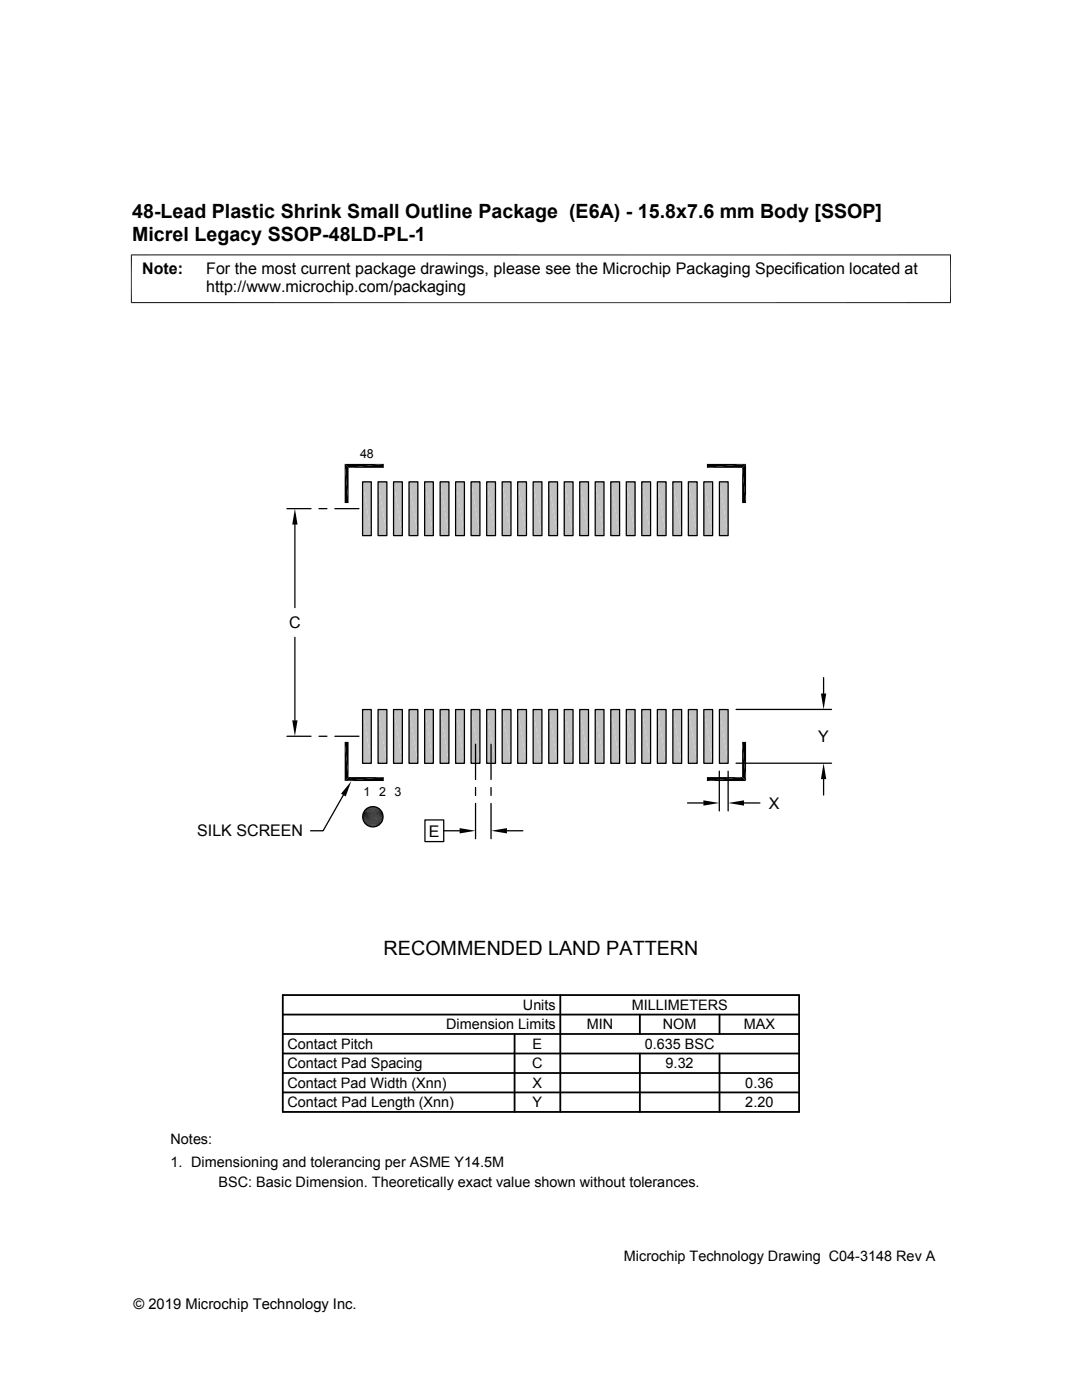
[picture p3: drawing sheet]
<svg xmlns="http://www.w3.org/2000/svg" width="216mm" height="279mm" viewBox="0 0 216 279" stroke-linecap="round" stroke-linejoin="round" font-family="sans-serif">
<g fill="#c0c0c0">
<path d="M143.6 96.2l1.7 10.7h-1.7z"/>
<path d="M143.6 96.2h1.7v10.7z"/>
<path d="M140.4 96.2l1.8 10.7h-1.8z"/>
<path d="M140.4 96.2h1.8v10.7z"/>
<path d="M137.4 96.2l1.7 10.7h-1.7z"/>
<path d="M137.4 96.2h1.7v10.7z"/>
<path d="M134.3 96.2l1.7 10.7h-1.7z"/>
<path d="M134.3 96.2h1.7v10.7z"/>
<path d="M131.2 96.2l1.7 10.7h-1.7z"/>
<path d="M131.2 96.2h1.7v10.7z"/>
<path d="M128.1 96.2l1.7 10.7h-1.7z"/>
<path d="M128.1 96.2h1.7v10.7z"/>
<path d="M125 96.2l1.7 10.7h-1.7z"/>
<path d="M125 96.2h1.7v10.7z"/>
<path d="M121.9 96.2l1.7 10.7h-1.7z"/>
<path d="M121.9 96.2h1.7v10.7z"/>
<path d="M118.8 96.2l1.7 10.7h-1.7z"/>
<path d="M118.8 96.2h1.7v10.7z"/>
<path d="M115.7 96.2l1.7 10.7h-1.7z"/>
<path d="M115.7 96.2h1.7v10.7z"/>
<path d="M112.6 96.2l1.7 10.7h-1.7z"/>
<path d="M112.6 96.2h1.7v10.7z"/>
<path d="M109.5 96.2l1.8 10.7h-1.8z"/>
<path d="M109.5 96.2h1.8v10.7z"/>
<path d="M106.4 96.2l1.7 10.7h-1.7z"/>
<path d="M106.4 96.2h1.7v10.7z"/>
<path d="M103.3 96.2l1.8 10.7h-1.8z"/>
<path d="M103.3 96.2h1.8v10.7z"/>
<path d="M100.2 96.2l1.8 10.7h-1.8z"/>
<path d="M100.2 96.2h1.8v10.7z"/>
<path d="M97.1 96.2l1.8 10.7h-1.8z"/>
<path d="M97.1 96.2h1.8v10.7z"/>
<path d="M94 96.2l1.8 10.7h-1.8z"/>
<path d="M94 96.2h1.8v10.7z"/>
<path d="M90.9 96.2l1.8 10.7h-1.8z"/>
<path d="M90.9 96.2h1.8v10.7z"/>
<path d="M87.8 96.2l1.8 10.7h-1.8z"/>
<path d="M87.8 96.2h1.8v10.7z"/>
<path d="M84.7 96.2l1.8 10.7h-1.8z"/>
<path d="M84.7 96.2h1.8v10.7z"/>
<path d="M81.6 96.2l1.8 10.7h-1.8z"/>
<path d="M81.6 96.2h1.8v10.7z"/>
<path d="M78.5 96.2l1.8 10.7h-1.8z"/>
<path d="M78.5 96.2h1.8v10.7z"/>
<path d="M75.4 96.2l1.8 10.7h-1.8z"/>
<path d="M75.4 96.2h1.8v10.7z"/>
<path d="M72.3 96.2l1.8 10.7h-1.8z"/>
<path d="M72.3 96.2h1.8v10.7z"/>
<path d="M143.6 141.6l1.7 10.7h-1.7z"/>
<path d="M143.6 141.6h1.7v10.7z"/>
<path d="M140.4 141.6l1.8 10.7h-1.8z"/>
<path d="M140.4 141.6h1.8v10.7z"/>
<path d="M137.4 141.6l1.7 10.7h-1.7z"/>
<path d="M137.4 141.6h1.7v10.7z"/>
<path d="M134.3 141.6l1.7 10.7h-1.7z"/>
<path d="M134.3 141.6h1.7v10.7z"/>
<path d="M131.2 141.6l1.7 10.7h-1.7z"/>
<path d="M131.2 141.6h1.7v10.7z"/>
<path d="M128.1 141.6l1.7 10.7h-1.7z"/>
<path d="M128.1 141.6h1.7v10.7z"/>
<path d="M125 141.6l1.7 10.7h-1.7z"/>
<path d="M125 141.6h1.7v10.7z"/>
<path d="M121.9 141.6l1.7 10.7h-1.7z"/>
<path d="M121.9 141.6h1.7v10.7z"/>
<path d="M118.8 141.6l1.7 10.7h-1.7z"/>
<path d="M118.8 141.6h1.7v10.7z"/>
<path d="M115.7 141.6l1.7 10.7h-1.7z"/>
<path d="M115.7 141.6h1.7v10.7z"/>
<path d="M112.6 141.6l1.7 10.7h-1.7z"/>
<path d="M112.6 141.6h1.7v10.7z"/>
<path d="M109.5 141.6l1.8 10.7h-1.8z"/>
<path d="M109.5 141.6h1.8v10.7z"/>
<path d="M106.4 141.6l1.7 10.7h-1.7z"/>
<path d="M106.4 141.6h1.7v10.7z"/>
<path d="M103.3 141.6l1.8 10.7h-1.8z"/>
<path d="M103.3 141.6h1.8v10.7z"/>
<path d="M100.2 141.6l1.8 10.7h-1.8z"/>
<path d="M100.2 141.6h1.8v10.7z"/>
<path d="M97.1 141.6l1.8 10.7h-1.8z"/>
<path d="M97.1 141.6h1.8v10.7z"/>
<path d="M94 141.6l1.8 10.7h-1.8z"/>
<path d="M94 141.6h1.8v10.7z"/>
<path d="M90.9 141.6l1.8 10.7h-1.8z"/>
<path d="M90.9 141.6h1.8v10.7z"/>
<path d="M87.8 141.6l1.8 10.7h-1.8z"/>
<path d="M87.8 141.6h1.8v10.7z"/>
<path d="M84.7 141.6l1.8 10.7h-1.8z"/>
<path d="M84.7 141.6h1.8v10.7z"/>
<path d="M81.6 141.6l1.8 10.7h-1.8z"/>
<path d="M81.6 141.6h1.8v10.7z"/>
<path d="M78.5 141.6l1.8 10.7h-1.8z"/>
<path d="M78.5 141.6h1.8v10.7z"/>
<path d="M75.4 141.6l1.8 10.7h-1.8z"/>
<path d="M75.4 141.6h1.8v10.7z"/>
<path d="M72.3 141.6l1.8 10.7h-1.8z"/>
<path d="M72.3 141.6h1.8v10.7z"/>
</g>
<g fill="none" stroke="#000" stroke-width=".25">
<path d="M72.3 96.2h1.8v10.7h-1.8zM75.4 96.2h1.8v10.7h-1.8zM78.5 96.2h1.8v10.7h-1.8zM81.6 96.2h1.8v10.7h-1.8zM84.7 96.2h1.8v10.7h-1.8zM87.8 96.2h1.8v10.7h-1.8zM90.9 96.2h1.8v10.7h-1.8zM94 96.2h1.8v10.7h-1.8zM97.1 96.2h1.8v10.7h-1.8zM100.2 96.2h1.8v10.7h-1.8zM103.3 96.2h1.8v10.7h-1.8zM106.4 96.2h1.7v10.7h-1.7z"/>
<path d="M109.5 96.2h1.8v10.7h-1.8zM112.6 96.2h1.7v10.7h-1.7zM115.7 96.2h1.7v10.7h-1.7zM118.8 96.2h1.7v10.7h-1.7zM121.9 96.2h1.7v10.7h-1.7zM125 96.2h1.7v10.7h-1.7zM128.1 96.2h1.7v10.7h-1.7zM131.2 96.2h1.7v10.7h-1.7zM134.3 96.2h1.7v10.7h-1.7zM137.4 96.2h1.7v10.7h-1.7zM140.4 96.2h1.8v10.7h-1.8zM143.6 96.2h1.7v10.7h-1.7z"/>
<path d="M57.3 101.5h4.8M58.8 104.7v16.6M63.6 101.5h1.6M66.8 101.5h4.8M58.8 127.2v16.6M164.3 135.2v3.2M57.3 146.9h4.8M63.6 146.9h1.6M66.8 146.9h4.8M68.5 158.7l-4 7.1h-2.5M72.3 141.6h1.8v10.7h-1.8zM75.4 141.6h1.8v10.7h-1.8z"/>
<path d="M78.5 141.6h1.8v10.7h-1.8zM81.6 141.6h1.8v10.7h-1.8zM84.7 141.6h1.8v10.7h-1.8zM87.8 141.6h1.8v10.7h-1.8zM90.9 141.6h1.8v10.7h-1.8zM94 141.6h1.8v10.7h-1.8zM94.9 148.5v7.1M94.9 157.2v1.6M97.1 141.6h1.8v10.7h-1.8zM98 148.5v7.1M98 157.2v1.6M100.2 141.6h1.8v10.7h-1.8z"/>
<path d="M103.3 141.6h1.8v10.7h-1.8zM106.4 141.6h1.7v10.7h-1.7zM109.5 141.6h1.8v10.7h-1.8zM112.6 141.6h1.7v10.7h-1.7zM115.7 141.6h1.7v10.7h-1.7zM118.8 141.6h1.7v10.7h-1.7zM121.9 141.6h1.7v10.7h-1.7zM125 141.6h1.7v10.7h-1.7zM128.1 141.6h1.7v10.7h-1.7zM131.2 141.6h1.7v10.7h-1.7zM134.3 141.6h1.7v10.7h-1.7zM137.4 141.6h1.7v10.7h-1.7z"/>
<path d="M140.4 141.6h1.8v10.7h-1.8zM143.5 153.9v7.9M143.6 141.6h1.7v10.7h-1.7zM145.3 153.9v7.9M146.9 152.3h19M146.9 141.6h19M164.3 155.5v3.2M84.8 163.6h3.7v4.4h-3.7zM88.5 165.8h3.2M94.9 160.3v7.1M98 160.3v7.1M101.2 165.8h3.1"/>
<path d="M137.2 160.3h3.2M148.5 160.3h3.1"/>
<circle cx="74.4" cy="163" r="2.03"/>
</g>
<path d="M56.4 198.6h103v23.3h-103zM111.8 198.6v23.3M56.4 202.5h103M56.4 206.4h103M56.4 218h103M56.4 210.2h103M56.4 214.1h103M102.7 206.4v15.5M127.7 202.5v3.9M127.7 210.2v11.7M143.6 202.5v3.9M143.6 210.2v11.7" fill="none" stroke="#000" stroke-width=".36"/>
<g fill="#000">
<path d="M68.8 92.6h7.8l-7 .8zM69.6 93.4l7-.8v.8zM141.1 92.6h7.8l-7.8 .8zM141.1 93.4l7.8-.8-.8 .8zM148.1 93.4l.8 7h-.8zM148.1 93.4l.8-.8v7.8zM58.8 101.5l.6 3.2h-1.1zM68.8 92.6l.8 7.8h-.8zM68.8 92.6l.8 .8v7zM163.8 138.4h1.1l-.6 3.2zM58.3 143.8h1.1l-.6 3.1zM70.1 155.9l-1.1 3-.9-.5z"/>
<path d="M68.8 148.1l.8 7-.8 .8zM68.8 148.1h.8v7zM68.8 155.9l7.8-.8v.8zM69.6 155.1h7l-7.8 .8zM140.4 159.7l3.1 .6-3.1 .5zM148.1 148.1l.8 7.8-.8-.8zM141.1 155.1h7l-7 .8zM145.3 160.3l3.2-.6v1.1zM148.1 148.1h.8v7.8zM141.1 155.9l7-.8 .8 .8zM164.3 152.3l.6 3.2h-1.1zM73.4 164.8h1.8z"/>
<path d="M73.6 161.1l1.8 .1zM73.6 164.8l1.4 .1zM73.6 164.8h1.6zM73.6 161.1h1.6zM73.7 161.1h1.5zM73.7 164.9l1.2 .1zM73.7 164.9h1.3zM73.7 161.1h1.3zM74 161l1 .1zM74 165h.6zM74 165h.9zM74 161h.9z"/>
<path d="M74.1 161h.8zM74.1 165h.5zM74.1 161h.5zM91.7 165.3l3.2 .5-3.2 .5zM98 165.8l3.2-.5v1z"/>
</g>
<g fill="none" stroke="#000" stroke-width=".2">
<path d="M26.1 50.9h163.7M26.2 50.8v9.7M189.7 50.8v9.7M26.1 60.4h163.7M72.4 162.7h4M72.4 162.9h4M72.4 163.1h4M72.4 163.3h4M72.4 163.5h4M72.4 162.5h4M72.5 162.3h3.8M72.5 163.7h3.8"/>
<path d="M72.5 163.8h3.8M72.5 162.2h3.8M72.6 164h3.6M72.6 162h3.6M72.7 161.8h3.4M72.7 164.2h3.4M72.8 161.7h3.2M72.8 164.3h3.2M72.9 164.5h3M72.9 161.5h3M73.1 164.6h2.6M73.1 161.4h2.6"/>
<path d="M73.2 161.3h2.4M73.2 164.7h2.4M73.4 161.2h2M73.4 164.8h2"/>
</g>
<g font-size="3.9">
<text x="26.4" y="43.5">48-Lead Plastic Shrink Small Outline Package (E6A) - 15.8x7.6 mm Body [SSOP]</text>
<text x="26.4" y="48">Micrel Legacy SSOP-48LD-PL-1</text>
<text x="76.5" y="190.6">RECOMMENDED LAND PATTERN</text>
</g>
<g font-size="3.2">
<text x="28.4" y="54.6">Note:</text>
<text x="41.1" y="58.3">http://www.microchip.com/packaging</text>
<text x="41.1" y="54.6">For the most current package drawings, please see the Microchip Packaging Specification located at</text>
<text x="57.7" y="125.3">C</text>
<text x="163.3" y="148.1">Y</text>
<text x="153.4" y="161.4">X</text>
<text x="39.3" y="166.9">SILK SCREEN</text>
<text x="85.6" y="166.9">E</text>
</g>
<g font-size="2.9">
<text x="104.3" y="201.6">Units</text>
<text x="126" y="201.6">MILLIMETERS</text>
<text x="57.3" y="209.3">Contact Pitch</text>
<text x="89" y="205.4">Dimension Limits</text>
<text x="106.3" y="209.3">E</text>
<text x="117.1" y="205.4">MIN</text>
<text x="128.7" y="209.3">0.635 BSC</text>
<text x="132.3" y="205.4">NOM</text>
<text x="148.4" y="205.4">MAX</text>
<text x="57.3" y="213.2">Contact Pad Spacing</text>
<text x="106.2" y="213.2">C</text>
<text x="132.8" y="213.2">9.32</text>
<text x="57.3" y="221">Contact Pad Length (Xnn)</text>
<text x="57.3" y="217.1">Contact Pad Width (Xnn)</text>
<text x="106.3" y="221">Y</text>
<text x="106.3" y="217.1">X</text>
<text x="148.7" y="221">2.20</text>
<text x="148.7" y="217.1">0.36</text>
<text x="34" y="228.3">Notes:</text>
<text x="34" y="232.9">1. Dimensioning and tolerancing per ASME Y14.5M</text>
<text x="43.6" y="236.9">BSC: Basic Dimension. Theoretically exact value shown without tolerances.</text>
<text x="124.5" y="251.7">Microchip Technology Drawing C04-3148 Rev A</text>
<text x="26.6" y="261.3">© 2019 Microchip Technology Inc.</text>
</g>
<g font-size="2.5">
<text x="71.8" y="91.4">48</text>
<text x="72.5" y="158.9">1</text>
<text x="75.6" y="158.9">2 3</text>
</g>
</svg>
